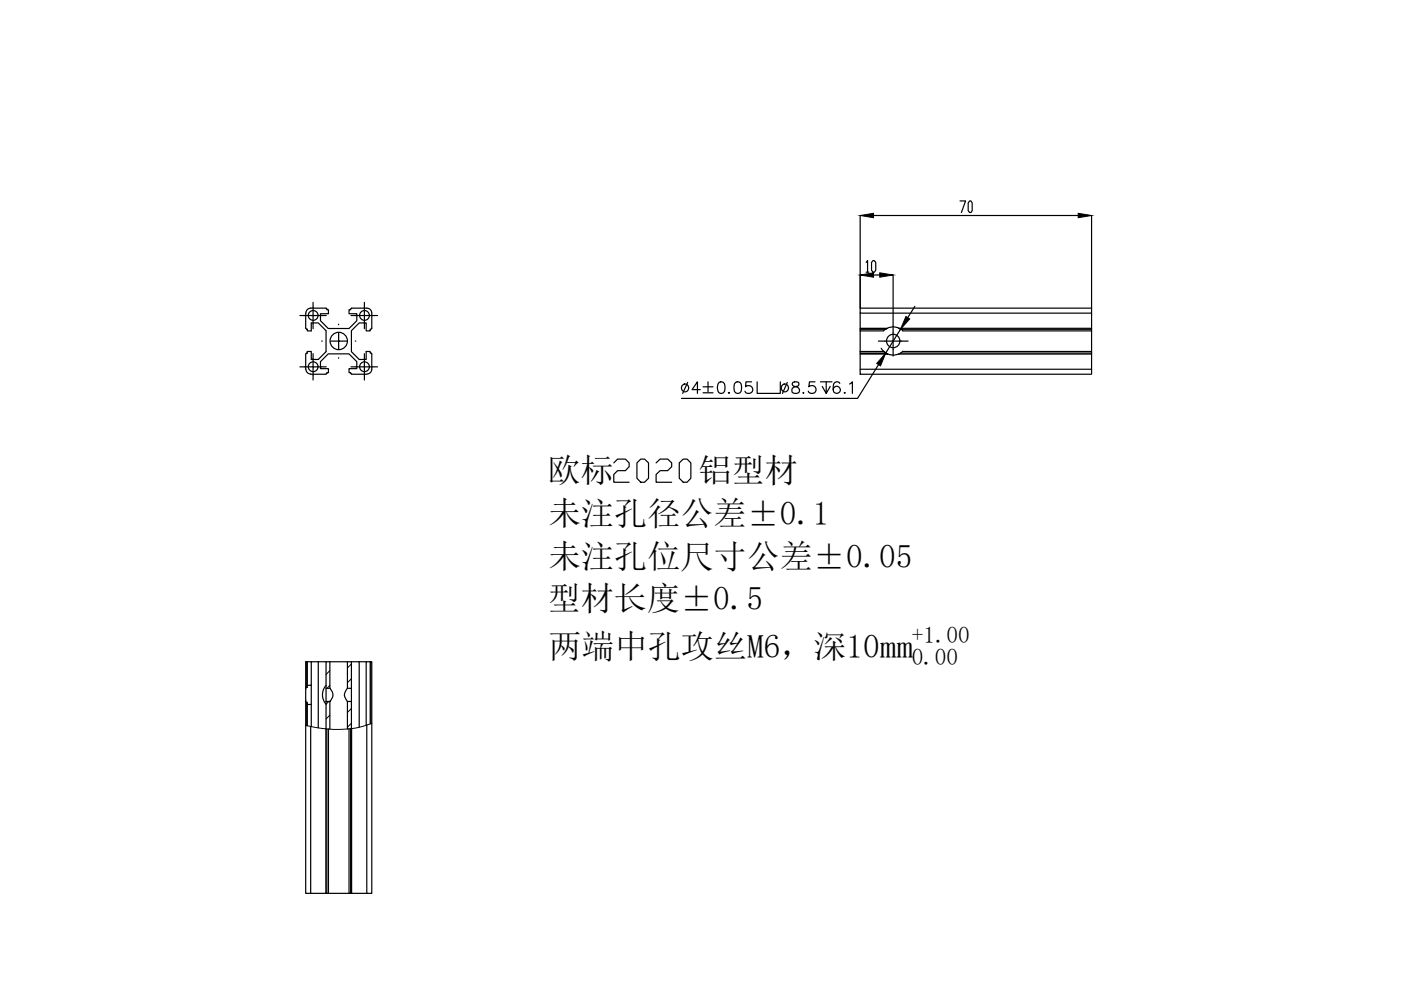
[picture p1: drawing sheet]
<svg xmlns="http://www.w3.org/2000/svg" width="297mm" height="210mm" viewBox="0 0 297 210" stroke-linecap="round" stroke-linejoin="round" font-family="sans-serif">
<!-- layer: 0 -->
<g fill="none" stroke="#000" stroke-width=".25">
<path d="M64.8 66.4v3.2M64.8 75.1v3.2M64.9 78.3a1.04 1.04 0 0 0 1 1M64.9 69.6l.1 .2M65 69.8h.2v.4h.8v-1.7h1.5l1.6 1.6v4.5l-1.6 1.6h-1.5v-1.7h-.8v.4l-.3 .1M65.9 79.3h3.2M69.1 65.3h-3.2a1.04 1.04 0 0 0-1 1.1M69.1 65.3l.2 .2M69.3 65.5v.2h.3v.8h-1.7v1.5l1.7 1.7h4.4l1.6-1.7v-1.5h-1.6v-.8h.3v-.2M71.8 72.2v.1M74.3 79.1v-.1h-.3v-.8h1.6v-1.5l-1.6-1.7h-4.4l-1.7 1.7v1.5h1.7v.8h-.3l-.2 .3M74.4 79.1l.2 .2"/>
<path d="M74.5 79.3h3.3M74.5 65.3h3.3M74.6 65.3l-.2 .2M77.8 65.3a1.04 1.04 0 0 1 1 1.1M78.6 69.8h-.1v.4h-.9v-1.7h-1.4l-1.7 1.6v4.5l1.7 1.6h1.4v-1.7h.9v.4h.1M78.6 74.9l.2 .1v3.3a1.04 1.04 0 0 1-1 1M78.8 66.4v3.2l-.2 .2M182.4 69.6h5.8l-.4 .2h-5.4zM182.4 78.3h49v1h-49zM182.4 66.4v-1.1h49v1.1h-49v3.2M182.4 74.9h5.4l.4 .2h-5.8zM182.4 69.8v5.1"/>
<path d="M182.4 75.1v3.2M182.4 70.2h4.9M182.4 74.5h4.9M187.3 74.5l.5 .3M187.8 69.8l-.5 .3M188.2 69.6l1.4-.3 1 .3M188.2 75l1.4 .3 1-.3M190.5 75.1h40.9v3.2M190.5 75.1l.4-.2h40.5v.2M191 69.8l.4 .3M191.4 74.5h40v.4M191.4 74.5l-.4 .3"/>
<path d="M231.4 66.4v3.2h-40.9l.4 .2h40.5v-.2M231.4 69.8v.4h-40M231.4 70.2v4.3M130.1 98.1l.8-.8h1.7l.8 .8v.8l-.8 .9h-1.7l-.8 .8v1.6h3.3M135 98.1l.8-.8h.9l.8 .8v3.3l-.8 .8h-.9l-.8-.8zM139.1 98.1l.9-.8h1.6l.8 .8v.8l-.8 .9h-1.6l-.9 .8v1.6h3.3M144 98.1l.9-.8h.8l.8 .8v3.3l-.8 .8h-.8l-.9-.8zM64.8 148.5v40.9h1.1v-35.4M65 145.7v-5.4h-.2v5.8M65 140.3h.2M65 148.9v5M65.2 140.3h.8v5h-.8"/>
<path d="M65.2 140.3v5.4h-.2M65.2 149.4v4.5M66 145.3v4.1h-.8v-.5l-.4-.1v-2.9l.2-.2M66 149.4v4.7M66 140.3h3.1M67.5 140.3v14M69.1 154.5v34.9h-3.2M69.1 148.7v5.8M69.1 148.7h.8M69.1 145.3a2.98 2.98 0 0 0 0 4M69.3 154.6v34.8h-.2M69.6 154.6v34.8h-.3"/>
<path d="M69.9 140.3h3.8v5.6a1.85 1.85 0 0 0 0 2.8v5.9M69.9 140.3v5.6a1.78 1.78 0 0 1 0 2.8v5.9M69.9 145.9h-.8v2.8M69.9 140.3h-.8v5.6M73.7 145.9h.8v2.8M73.7 140.3h.8v5.6M73.7 148.7h.8M74 154.5v34.9h.3M74.3 154.5v34.9h.2M74.5 148.7v40.7h3.3M74.5 140.3h1.7v13.9M76.2 140.3h1.4"/>
<path d="M78.5 140.3h-.9v13.5M78.5 140.3v13.2M78.5 140.3h.1M78.6 140.3h.2v49.1h-1v-35.7M78.6 140.3v13.1M69.6 189.4h4.4"/>
<circle cx="66.4" cy="66.9" r="1.04"/>
<circle cx="66.4" cy="77.8" r="1.04"/>
<circle cx="71.8" cy="72.3" r="1.84"/>
<circle cx="77.3" cy="66.9" r="1.04"/>
<circle cx="77.3" cy="77.8" r="1.04"/>
<circle cx="189.4" cy="72.3" r="1.42"/>
</g>
<path d="M71.8 72.3h.1M78.8 153.3a23.1 23.1 0 0 1-13.9 .5h-.1" fill="none" stroke="#000" stroke-width=".21"/>
<!-- layer: 10 -->
<g fill="none" stroke="#000" stroke-width=".25">
<path d="M66.4 64.1v2.8h-2.8M66.4 75v2.8h-2.8M68.2 72.3h.1M69.2 66.9h-2.8v2.8M69.2 77.8h-2.8v2.8M71.8 70.6v1.7h-1.7M71.8 68.7v.1M71.8 75.8v.2M73.6 72.3h-1.8v1.8M75.3 72.3h.1M77.3 64.1v2.8h-2.9M77.3 75v2.8h-2.9"/>
<path d="M80.1 66.9h-2.8v2.8M80.1 77.8h-2.8v2.8M189.4 69.2v3.1h-3.2M192.5 72.3h-3.1v3.2"/>
</g>
<g fill="none" stroke="#000" stroke-width=".25">
<path d="M182.4 45.7v19.6M183.6 55.6l.3-.3v2.4M183.6 57.7h.6M185.1 55.3h.3l.3 .3v1.7l-.3 .4h-.3l-.3-.4v-1.7zM185.2 58.3h1.3M185.2 45.7h43.4M189.4 58.3v10.8M203.5 42.6h1.2l-.9 2.5M205.6 42.6h.3l.2 .4v1.7l-.2 .4h-.3l-.3-.4v-1.7zM231.4 45.7v19.6M186.3 77.3l-4.5 7.2h-37.3M186.8 73.8l.8 .9 .6 .3"/>
<path d="M190.9 69.8l-3.1 5.1M194 65l-1.6 2.4M145.8 81.1l-1.1 2.3M148.5 82.6h-1.8l1.2-1.6v2.4M149.1 82h2.1M149.1 83.3h2.1M150.1 81v2.1M152.4 81.1a.8 .8 0 0 1 1.2 .3 2.21 2.21 0 0 1-.2 1.9 .75 .75 0 0 1-1.2-.4 2.01 2.01 0 0 1 .2-1.8zM154.6 83.2l-.2 .1 .2 .1 .1-.1M156 81.1a.8 .8 0 0 1 1.1 .3 2.21 2.21 0 0 1-.2 1.9 .8 .8 0 0 1-1.2-.4 2.21 2.21 0 0 1 .3-1.8zM159.3 81h-1.1l-.1 1a.87 .87 0 0 1 1.3 0 .87 .87 0 0 1-.2 1.3 .87 .87 0 0 1-1.3-.4M160.5 81v2.4h4.9v-2.4"/>
<path d="M166.9 81.1l-1 2.3M168.1 81.1l-.1 .4 .4 .4a1.02 1.02 0 0 1 1.1 1l-.1 .3a.94 .94 0 0 1-1.5-.3 .73 .73 0 0 1 .7-.9l.4-.1a.51 .51 0 0 0 .3-.8l-.4-.1zM170.3 83.2l-.1 .1 .1 .1 .1-.1M172.8 81h-1.2l-.1 1a.87 .87 0 0 1 1.3 0 .87 .87 0 0 1-.2 1.3 .87 .87 0 0 1-1.2-.4M173.9 81h2.5M175.2 81v2.4l-.9-1.5M176 81.9l-.8 1.5M178.1 81.3a.73 .73 0 0 0-.7-.4 .73 .73 0 0 0-.7 .5 1.84 1.84 0 0 0 .3 1.9 .76 .76 0 0 0 1.1-.3 .76 .76 0 0 0-.5-1.1 .76 .76 0 0 0-.9 .7M179.1 83.2l-.1 .1 .1 .1 .1-.1M180.1 81.4l.6-.4v2.4"/>
<circle cx="145.2" cy="82.2" r=".82"/>
<circle cx="166.4" cy="82.2" r=".82"/>
</g>
<path d="M182.4 58.3l2.8-.5v1zM182.4 45.7l2.8-.5v1zM186.5 57.8l2.9 .5-2.9 .5zM228.6 45.2l2.8 .5-2.8 .5zM187.8 74.9l-1.1 2.7-.8-.5zM192.1 67.1l.8 .5-2 2.2z" fill="#000" stroke="#000" stroke-width=".21"/>
<!-- layer: 10 -->
<path d="M69.7 148.7l-.6 .6M69.9 151.6l-.8 .9M69.9 142.2l-.8 .8M69.9 145.3l-.6 .6M74.5 150.2l-.8 .9M74.5 153.3l-.8 .9M74.5 140.8l-.8 .8M74.5 143.9l-.8 .9" fill="none" stroke="#000" stroke-width=".21"/>
<g font-size="7">
<text x="116.1" y="102.2">欧标</text>
<text x="148.1" y="102.2">铝型材</text>
<text x="116.2" y="111.3">未注孔径公差±0.1</text>
<text x="116.2" y="120.3">未注孔位尺寸公差±0.05</text>
<text x="116.1" y="129.3">型材长度±0.5</text>
<text x="116.3" y="139.5">两端中孔攻丝M6，深10mm</text>
</g>
<g font-size="4.9">
<text x="193.3" y="136.4">+1.00</text>
<text x="193.3" y="140.9">0.00</text>
</g>
</svg>
